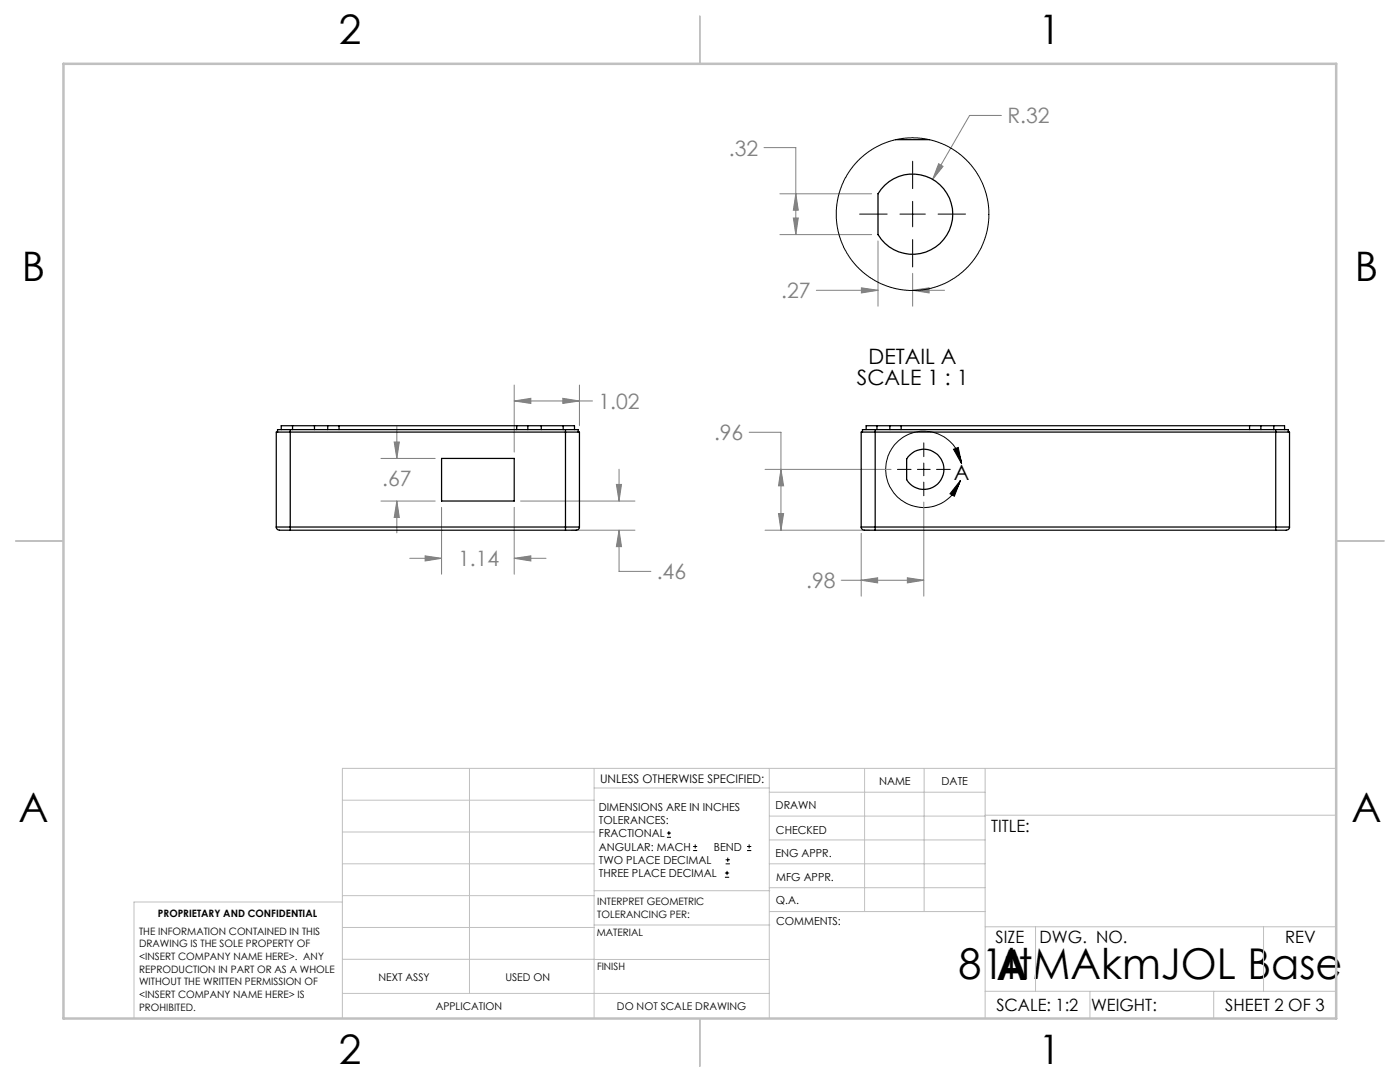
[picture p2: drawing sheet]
<svg xmlns="http://www.w3.org/2000/svg" width="279mm" height="216mm" viewBox="0 0 279 216" stroke-linecap="round" stroke-linejoin="round" font-family="sans-serif">
<g fill="none" stroke="#000" stroke-width=".2">
<path d="M182.1 32.2v5.4M171.6 42.7h5.5M179.6 42.7h5.1M182.1 40.2v5.1M182.1 47.8v5.5M187.2 42.7h5.5M179.1 93.7h2.7M183.1 93.7h2.5M184.4 88.4v2.7M184.4 92.4v2.5M184.4 96.2v2.7M186.9 93.7h2.8"/>
<path d="M190.3 89.6l.9-.3 .7 3.2zM191.7 95.9l-1.2 3.1-.9-.5zM191.9 92.5a7.6 7.6 0 0 0-11.3-5.4 7.6 7.6 0 0 0-1 12.5 7.6 7.6 0 0 0 12.1-3.7M133.1 167.1h.8M133.1 166.2h.8M133.5 165.8v.9M138.3 169.7h.8M138.3 168.9h.8M138.7 168.5v.8M144.7 175h.8M144.7 174.2h.8M144.8 172.4h.9"/>
<path d="M144.8 171.6h.9M145.1 173.8v.8M145.2 171.1v.9M149.1 169.7h.8M149.1 168.9h.8M149.5 168.5v.8"/>
</g>
<g fill="none" stroke="#808080" stroke-width=".2">
<path d="M152.5 29.5h6.3v17.3M155.6 38.7h18.4M158.8 38.7l.5 3.2h-1zM187.3 32.7l.9 .5-2.1 2.6zM199.8 23h-6.3l-7.4 12.8M155.6 46.8h18.4M158.3 43.5h1l-.5 3.3zM162.9 57.9h12.3M171.9 57.4l3.3 .5-3.3 .6zM175.2 48.1v13M182.1 54.5v6.6M182.1 57.9h6.4"/>
<path d="M182.1 57.9l3.3-.5v1.1zM102.6 76.8v13.4M112.3 79.5l3.3 .5-3.3 .5zM115.6 76.8v8.1M76 100h10.9M76 91.5h10.9M78.7 88.2h1l-.5 3.3zM79.2 85.1v6.4M79.2 100v6.3M79.2 100l.5 3.3h-1zM102.6 80h15.7M102.6 80l3.3-.5v1z"/>
<path d="M103.9 100h22.8M123 96.7h1l-.5 3.3zM123.5 93.6v6.4M149.5 86.3h6.4v19.5M152.7 93.7h25.1M155.9 93.7l.5 3.2h-1zM81.8 111.4h6.3M84.8 110.9l3.3 .5-3.3 .5zM88.1 101.2v13.4M102.6 101.2v13.4M102.6 111.4h6.4M102.6 111.4l3.3-.5v1z"/>
<path d="M114.1 105.8h12.6M123.5 105.8v8.2h6.4M123.5 105.8l.5 3.3h-1zM152.7 105.8h20.7M155.4 102.5h1l-.5 3.3zM167.9 115.8h16.5M171.9 106.4v12.6M171.9 115.8l3.3-.5v1zM181.1 115.3l3.3 .5-3.3 .5zM184.4 100.2v18.8"/>
</g>
<g fill="none" stroke="#c0c0c0" stroke-width=".2">
<path d="M68.3 159.7h50.3M93.7 153.3v44.9M118.6 153.3v49.9M118.6 157.2h34.9M153.5 153.3v49.9M153.5 158.1h43.1M172.5 153.3v28.6M184.4 153.3v28.6M196.6 153.3v49.9M266.7 153.3h-198.4v49.9M68.3 178.7h50.3M68.3 172.4h50.3"/>
<path d="M68.3 166h50.3M68.3 180h-41.6v23.2M118.6 177.7h35M153.5 167.6h43.1M153.5 162.8h43.1M153.5 172.4h43.1M153.5 177.1h43.1M196.6 162.7h70.1M68.3 198.2h85.2M68.3 191.4l85.2 .1M68.3 185.1h50.3M118.6 184.6h35"/>
<path d="M153.6 181.9h43M196.6 197.8h70.1M196.6 184.9h70.1M206.7 184.9v12.9M217.5 197.8v5.4M242.2 197.8v5.4M252.2 184.9v12.9"/>
</g>
<path d="M139.7 3.2v9.5M3.1 107.9h9.6M266.7 107.9h9.5M139.7 203.2v9.6" fill="none" stroke="#c0c0c0" stroke-width=".25"/>
<path d="M12.7 12.7h254v190.5h-254z" fill="none" stroke="#c0c0c0" stroke-width=".5"/>
<path d="M190.3 89.6l.9-.3 .7 3.2zM191.7 95.9l-1.2 3.1-.9-.5z" fill="#000"/>
<path d="M123 96.7h1l-.5 3.3zM123.5 105.8l.5 3.3h-1zM102.6 80l3.3-.5v1zM112.3 79.5l3.3 .5-3.3 .5zM84.8 110.9l3.3 .5-3.3 .5zM102.6 111.4l3.3-.5v1zM78.7 88.2h1l-.5 3.3zM79.2 100l.5 3.3h-1zM181.1 115.3l3.3 .5-3.3 .5zM171.9 115.8l3.3-.5v1zM155.9 93.7l.5 3.2h-1zM155.4 102.5h1l-.5 3.3zM187.3 32.7l-1.2 3.1 2.1-2.6zM158.3 43.5h1l-.5 3.3zM158.8 38.7l.5 3.2h-1zM171.9 57.4l3.3 .5-3.3 .6zM182.1 57.9l3.3-.5v1.1z" fill="#808080"/>
<g fill="none" stroke="#000" stroke-width=".25">
<path d="M176.6 36.9a8 8 0 0 1 11.7 .8 8 8 0 0 1-1.6 11.6 8 8 0 0 1-11.5-2.5v-8.1zM178.7 27.9h6.8M57.9 85.7h-2.5v.5M57.9 85.7v19.5M57.9 85.7h55M58.4 84.9h-2.3v.8M58.4 84.9h4.4M58.4 84.9v.8M62.8 84.9h2.6M62.8 84.9v.8M65.4 84.9h2.3M65.4 84.9v.8"/>
<path d="M67.7 84.9v.8M67.7 84.9h35.4M88.1 91.5h14.5v8.5h-14.5zM103.1 84.9h2.2M103.1 84.9v.8M105.3 84.9h2.7M105.3 84.9v.8M108 84.9h4.4M108 84.9v.8M112.4 84.9h2.3v.8M112.4 84.9v.8M112.9 85.7h2.5v.5"/>
<path d="M112.9 85.7v19.5M174.7 85.7h-2.6v.5M174.7 85.7h79.9M174.7 85.7v19.5M175 84.9h2.6M175 84.9h-2.1v.8M175 84.9v.8M177.6 84.9h2.2M177.6 84.9v.8M179.8 84.9h69.6M179.8 84.9v.8M181.2 91.2a4 4 0 0 1 6-.4 4 4 0 0 1-.4 6 4 4 0 0 1-5.9-1.1v-4.1z"/>
<path d="M249.4 84.9h2.2M249.4 84.9v.8M251.6 84.9h2.6M251.6 84.9v.8M254.2 84.9h2.2v.8M254.2 84.9v.8M254.6 85.7h2.5v.5M254.6 85.7v19.5M55.1 105.2a.91 .91 0 0 0 1.3 .6h1.5M55.1 105.2h2.8M55.1 105.2v-19h60.5v19M57.9 105.2v.6"/>
<path d="M57.9 105.2h55M57.9 105.8h55M112.9 105.2v.6M112.9 105.2h2.7M115.6 105.2a.91 .91 0 0 1-1.2 .6h-1.5M171.9 105.2a.91 .91 0 0 0 1.2 .6h1.6M171.9 105.2h2.8M171.9 105.2v-19h85.5v19M174.7 105.2v.6M174.7 105.2h79.9M174.7 105.8h79.9M254.6 105.2h2.8"/>
<path d="M254.6 105.2v.6M257.4 105.2a.9 .9 0 0 1-1.3 .6h-1.5"/>
</g>
<circle cx="182.1" cy="42.7" r="15.2" fill="none" stroke="#000" stroke-width=".2"/>
<g font-size="8.5">
<text x="191.3" y="195.4">81ttMAkmJOL Base</text>
<text x="198.9" y="195.5">A</text>
</g>
<g font-size="8.1">
<text x="67.6" y="8.9">2</text>
<text x="207.3" y="8.9">1</text>
<text x="4.4" y="56.2">B</text>
<text x="270.4" y="56.2">B</text>
<text x="3.7" y="164.1">A</text>
<text x="269.7" y="164.1">A</text>
<text x="67.6" y="212.4">2</text>
<text x="207.3" y="212.4">1</text>
</g>
<g font-size="4.2" fill="#808080">
<text x="201" y="24.6">R.32</text>
<text x="145.4" y="31.1">.32</text>
<text x="155.9" y="59.5">.27</text>
<text x="119.4" y="81.6">1.02</text>
<text x="142.5" y="87.8">.96</text>
<text x="76.3" y="97">.67</text>
<text x="91.4" y="113">1.14</text>
<text x="131.1" y="115.6">.46</text>
<text x="160.9" y="117.4">.98</text>
</g>
<g font-size="4.2">
<text x="171" y="76.8">SCALE 1 : 1</text>
<text x="173.4" y="72.7">DETAIL A</text>
<text x="190.4" y="95.8">A</text>
</g>
<g font-size="3.4">
<text x="197.8" y="166">TITLE:</text>
<text x="198.7" y="188.1">SIZE</text>
<text x="207.5" y="188.1">DWG. NO.</text>
<text x="256.5" y="188.2">REV</text>
<text x="198.8" y="201.7">SCALE: 1:2</text>
<text x="217.7" y="201.8">WEIGHT:</text>
<text x="244.5" y="201.7">SHEET 2 OF 3</text>
</g>
<text font-size="2.4" x="119.8" y="156.2">UNLESS OTHERWISE SPECIFIED:</text>
<g font-size="2.2">
<text x="119.5" y="161.8">DIMENSIONS ARE IN INCHES</text>
<text x="154.8" y="161.4">DRAWN</text>
<text x="175.4" y="156.6">NAME</text>
<text x="187.9" y="156.7">DATE</text>
<text x="119.5" y="164.4">TOLERANCES:</text>
<text x="119.5" y="167.1">FRACTIONAL</text>
<text x="154.9" y="166.3">CHECKED</text>
<text x="119.5" y="169.7">ANGULAR: MACH</text>
<text x="119.5" y="172.4">TWO PLACE DECIMAL</text>
<text x="142.5" y="169.7">BEND</text>
<text x="154.8" y="171">ENG APPR.</text>
<text x="119.5" y="175">THREE PLACE DECIMAL</text>
<text x="154.9" y="175.7">MFG APPR.</text>
<text x="154.9" y="180.4">Q.A.</text>
<text x="154.9" y="184.6">COMMENTS:</text>
</g>
<g font-size="2.1">
<text x="75.5" y="195.7">NEXT ASSY</text>
<text x="100.9" y="195.7">USED ON</text>
<text x="86.9" y="201.5">APPLICATION</text>
<text x="123.1" y="201.6">DO NOT SCALE DRAWING</text>
</g>
<g font-size="2">
<text x="31.5" y="182.9">PROPRIETARY AND CONFIDENTIAL</text>
<text x="119.2" y="180.6">INTERPRET GEOMETRIC</text>
<text x="119.2" y="183.1">TOLERANCING PER:</text>
<text x="27.8" y="186.5">THE INFORMATION CONTAINED IN THIS</text>
<text x="27.8" y="189">DRAWING IS THE SOLE PROPERTY OF</text>
<text x="27.8" y="191.6">&lt;INSERT COMPANY NAME HERE&gt;. ANY</text>
<text x="119.1" y="186.7">MATERIAL</text>
<text x="27.8" y="194.1">REPRODUCTION IN PART OR AS A WHOLE</text>
<text x="27.8" y="196.6">WITHOUT THE WRITTEN PERMISSION OF</text>
<text x="119.1" y="193.5">FINISH</text>
<text x="27.8" y="199.1">&lt;INSERT COMPANY NAME HERE&gt; IS</text>
<text x="27.8" y="201.7">PROHIBITED.</text>
</g>
</svg>
